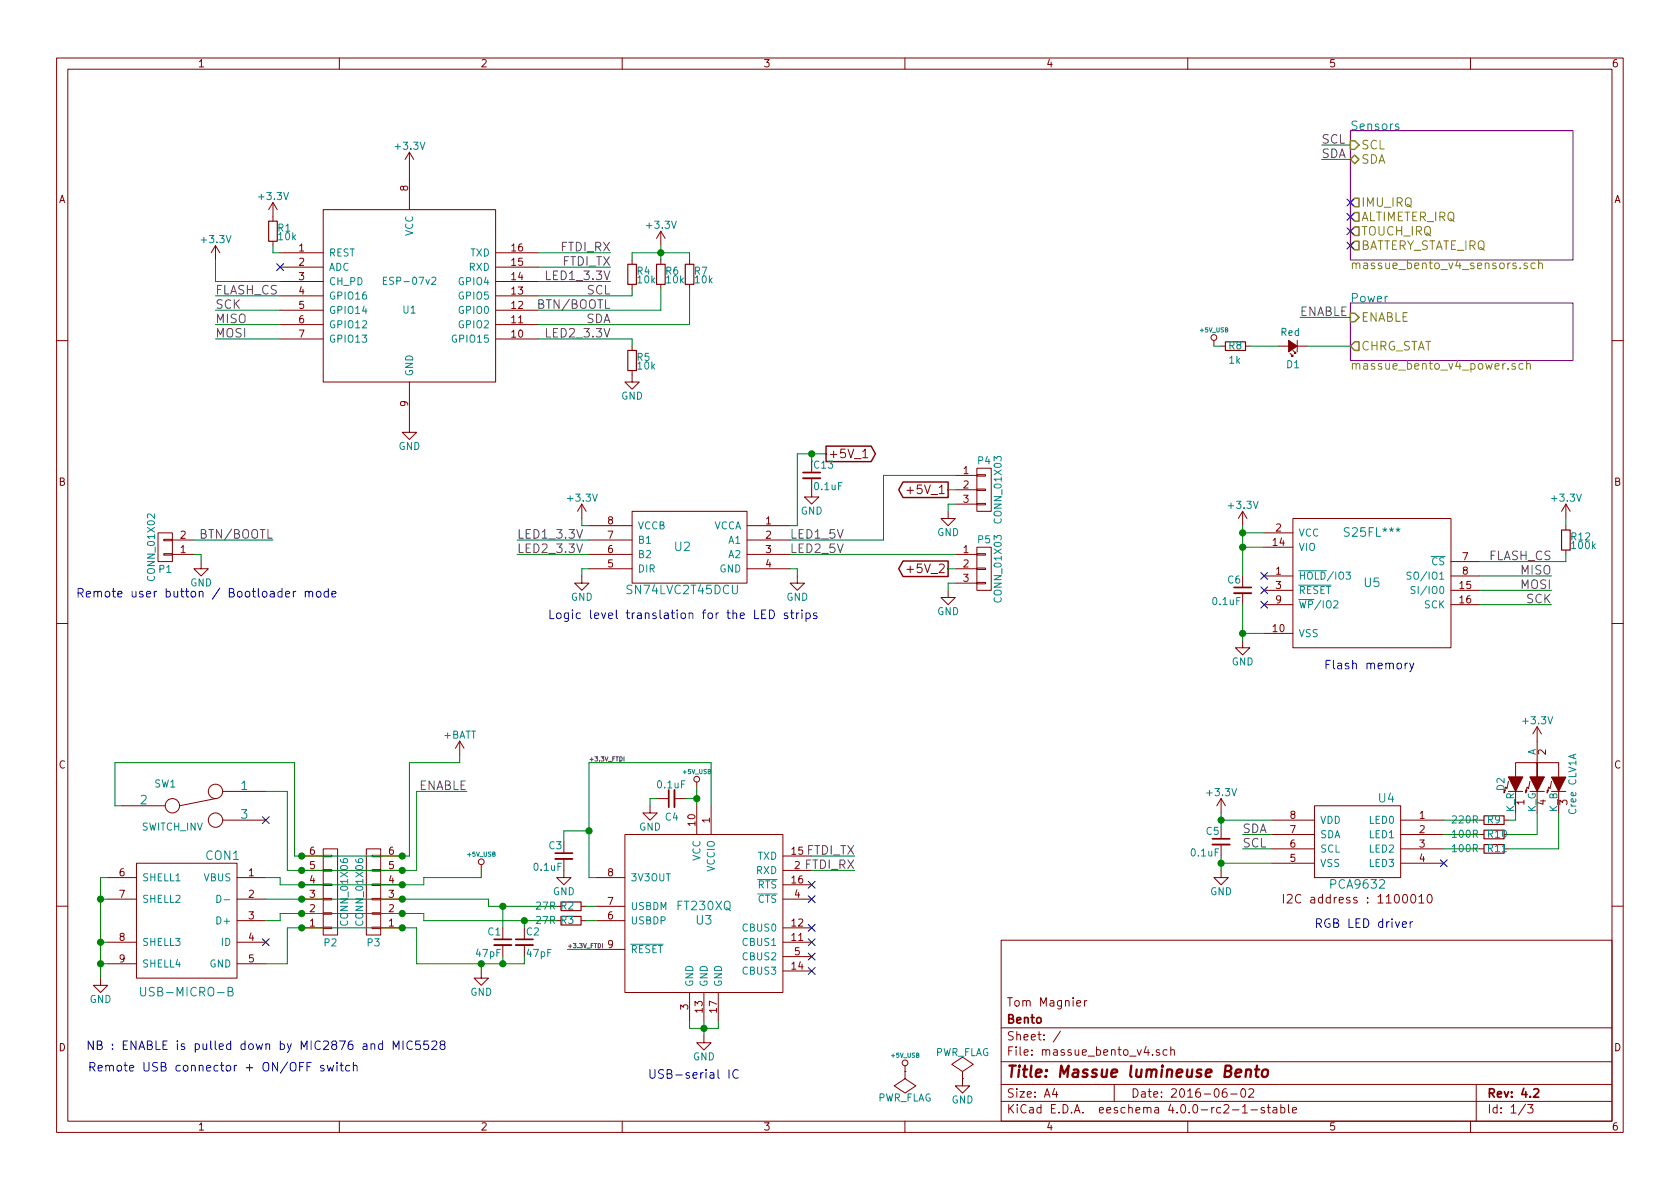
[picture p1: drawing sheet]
EESchema Schematic File Version 2
LIBS:power
LIBS:device
LIBS:transistors
LIBS:conn
LIBS:linear
LIBS:regul
LIBS:74xx
LIBS:cmos4000
LIBS:adc-dac
LIBS:memory
LIBS:xilinx
LIBS:microcontrollers
LIBS:dsp
LIBS:microchip
LIBS:analog_switches
LIBS:motorola
LIBS:texas
LIBS:intel
LIBS:audio
LIBS:interface
LIBS:digital-audio
LIBS:philips
LIBS:display
LIBS:cypress
LIBS:siliconi
LIBS:opto
LIBS:atmel
LIBS:contrib
LIBS:valves
LIBS:tom_kicad
LIBS:ESP8266
LIBS:massue_bento_v4-cache
EELAYER 25 0
EELAYER END
$Descr A4 11693 8268
encoding utf-8
Sheet 1 3
Title "Massue lumineuse Bento"
Date "2016-06-02"
Rev "4.2"
Comp "Bento"
Comment1 "Tom Magnier"
Comment2 ""
Comment3 ""
Comment4 ""
$EndDescr
$Comp
L ESP-07v2 U1
U 1 1
P 2850 2050
F 0 "U1" H 2850 1950 50  0000 C CNN
F 1 "ESP-07v2" H 2850 2150 50  0000 C CNN
F 2 "Tom:ESP-07v2" H 2850 2050 50  0001 C CNN
F 3 "" H 2850 2050 50  0001 C CNN
	1    2850 2050
	1    0    0    -1  
$EndComp
$Comp
L S25FL*** U5
U 1 1
P 9550 4050
F 0 "U5" H 9550 4050 60  0000 C CNN
F 1 "S25FL***" H 9550 4400 60  0000 C CNN
F 2 "Housings_SOIC:SOIC-16_7.5x10.3mm_Pitch1.27mm" H 9550 4050 60  0001 C CNN
F 3 "" H 9550 4050 60  0000 C CNN
	1    9550 4050
	1    0    0    -1  
$EndComp
$Comp
L USB-MICRO-B CON1
U 1 1
P 1300 6400
F 0 "CON1" H 1050 6850 60  0000 C CNN
F 1 "USB-MICRO-B" H 1300 5900 60  0000 C CNN
F 2 "Tom:MICRO_USB_B_MIDMOUNT_TH" H 1300 6400 60  0001 C CNN
F 3 "" H 1300 6400 60  0000 C CNN
	1    1300 6400
	-1   0    0    -1  
$EndComp
$Comp
L PCA9632 U4
U 1 1
P 9450 5850
F 0 "U4" H 9250 6150 60  0000 C CNN
F 1 "PCA9632" H 9450 5550 60  0000 C CNN
F 2 "Housings_SSOP:TSSOP-8_3x3mm_Pitch0.65mm" H 9450 5800 60  0001 C CNN
F 3 "" H 9450 5800 60  0000 C CNN
	1    9450 5850
	-1   0    0    -1  
$EndComp
Text Notes 9150 6450 0    60   ~ 0
RGB LED driver
$Comp
L CONN_01X02 P1
U 1 1
P 1150 3800
F 0 "P1" H 1150 3950 50  0000 C CNN
F 1 "CONN_01X02" V 1250 3800 50  0000 C CNN
F 2 "Socket_Strips:Socket_Strip_Straight_1x02" H 1150 3800 60  0001 C CNN
F 3 "" H 1150 3800 60  0000 C CNN
	1    1150 3800
	-1   0    0    1   
$EndComp
Text Notes 2350 4150 2    60   ~ 0
Remote user button / Bootloader mode
$Sheet
S 9400 900  1550 900 
U 56308EA6
F0 "Sensors" 60
F1 "massue_bento_v4_sensors.sch" 60
F2 "SCL" I L 9400 1000 60 
F3 "SDA" B L 9400 1100 60 
F4 "IMU_IRQ" O L 9400 1400 60 
F5 "ALTIMETER_IRQ" O L 9400 1500 60 
F6 "TOUCH_IRQ" O L 9400 1600 60 
F7 "BATTERY_STATE_IRQ" O L 9400 1700 60 
$EndSheet
$Sheet
S 9400 2100 1550 400 
U 5630901B
F0 "Power" 60
F1 "massue_bento_v4_power.sch" 60
F2 "CHRG_STAT" O L 9400 2400 60 
F3 "ENABLE" I L 9400 2200 60 
$EndSheet
$Comp
L +5V_USB #PWR01
U 1 1
P 3350 6050
F 0 "#PWR01" H 3350 6110 30  0001 C CNN
F 1 "+5V_USB" H 3350 6160 30  0000 C CNN
F 2 "" H 3350 6050 60  0000 C CNN
F 3 "" H 3350 6050 60  0000 C CNN
	1    3350 6050
	1    0    0    -1  
$EndComp
$Comp
L GND #PWR02
U 1 1
P 3350 6750
F 0 "#PWR02" H 3350 6500 50  0001 C CNN
F 1 "GND" H 3350 6600 50  0000 C CNN
F 2 "" H 3350 6750 60  0000 C CNN
F 3 "" H 3350 6750 60  0000 C CNN
	1    3350 6750
	1    0    0    -1  
$EndComp
$Comp
L GND #PWR03
U 1 1
P 700 6800
F 0 "#PWR03" H 700 6550 50  0001 C CNN
F 1 "GND" H 700 6650 50  0000 C CNN
F 2 "" H 700 6800 60  0000 C CNN
F 3 "" H 700 6800 60  0000 C CNN
	1    700  6800
	1    0    0    -1  
$EndComp
NoConn ~ 1850 6550
$Comp
L FT230XQ U3
U 1 1
P 4900 6350
F 0 "U3" H 4900 6300 60  0000 C CNN
F 1 "FT230XQ" H 4900 6400 60  0000 C CNN
F 2 "Housings_DFN_QFN:QFN-16-1EP_4x4mm_Pitch0.65mm" H 4900 6350 60  0001 C CNN
F 3 "" H 4900 6350 60  0000 C CNN
	1    4900 6350
	1    0    0    -1  
$EndComp
$Comp
L R_Small R2
U 1 1
P 3975 6300
F 0 "R2" V 3975 6225 50  0000 L CNN
F 1 "27R" V 3975 6050 50  0000 L CNN
F 2 "Resistors_SMD:R_0603" H 3975 6300 60  0001 C CNN
F 3 "" H 3975 6300 60  0000 C CNN
	1    3975 6300
	0    1    1    0   
$EndComp
$Comp
L R_Small R3
U 1 1
P 3975 6400
F 0 "R3" V 3975 6325 50  0000 L CNN
F 1 "27R" V 3975 6150 50  0000 L CNN
F 2 "Resistors_SMD:R_0603" H 3975 6400 60  0001 C CNN
F 3 "" H 3975 6400 60  0000 C CNN
	1    3975 6400
	0    1    1    0   
$EndComp
$Comp
L C_Small C2
U 1 1
P 3650 6550
F 0 "C2" H 3660 6620 50  0000 L CNN
F 1 "47pF" H 3660 6470 50  0000 L CNN
F 2 "Capacitors_SMD:C_0603" H 3650 6550 60  0001 C CNN
F 3 "" H 3650 6550 60  0000 C CNN
	1    3650 6550
	1    0    0    -1  
$EndComp
$Comp
L C_Small C1
U 1 1
P 3500 6550
F 0 "C1" H 3510 6620 50  0000 L CNN
F 1 "47pF" H 3510 6470 50  0000 L CNN
F 2 "Capacitors_SMD:C_0603" H 3500 6550 60  0001 C CNN
F 3 "" H 3500 6550 60  0000 C CNN
	1    3500 6550
	-1   0    0    -1  
$EndComp
$Comp
L +5V_USB #PWR04
U 1 1
P 4850 5475
F 0 "#PWR04" H 4850 5535 30  0001 C CNN
F 1 "+5V_USB" H 4850 5585 30  0000 C CNN
F 2 "" H 4850 5475 60  0000 C CNN
F 3 "" H 4850 5475 60  0000 C CNN
	1    4850 5475
	1    0    0    -1  
$EndComp
$Comp
L C_Small C4
U 1 1
P 4675 5550
F 0 "C4" V 4550 5500 50  0000 L CNN
F 1 "0.1uF" V 4775 5450 50  0000 L CNN
F 2 "Capacitors_SMD:C_0603" H 4675 5550 60  0001 C CNN
F 3 "" H 4675 5550 60  0000 C CNN
	1    4675 5550
	0    -1   -1   0   
$EndComp
$Comp
L GND #PWR05
U 1 1
P 4525 5600
F 0 "#PWR05" H 4525 5350 50  0001 C CNN
F 1 "GND" H 4525 5450 50  0000 C CNN
F 2 "" H 4525 5600 60  0000 C CNN
F 3 "" H 4525 5600 60  0000 C CNN
	1    4525 5600
	1    0    0    -1  
$EndComp
$Comp
L C_Small C3
U 1 1
P 3925 5950
F 0 "C3" H 3935 6020 50  0000 L CNN
F 1 "0.1uF" H 3935 5870 50  0000 L CNN
F 2 "Capacitors_SMD:C_0603" H 3925 5950 60  0001 C CNN
F 3 "" H 3925 5950 60  0000 C CNN
	1    3925 5950
	-1   0    0    -1  
$EndComp
$Comp
L GND #PWR06
U 1 1
P 3925 6050
F 0 "#PWR06" H 3925 5800 50  0001 C CNN
F 1 "GND" H 3925 5900 50  0000 C CNN
F 2 "" H 3925 6050 60  0000 C CNN
F 3 "" H 3925 6050 60  0000 C CNN
	1    3925 6050
	1    0    0    -1  
$EndComp
Text Label 3950 6600 0    30   ~ 0
+3.3V_FTDI
$Comp
L GND #PWR07
U 1 1
P 4900 7200
F 0 "#PWR07" H 4900 6950 50  0001 C CNN
F 1 "GND" H 4900 7050 50  0000 C CNN
F 2 "" H 4900 7200 60  0000 C CNN
F 3 "" H 4900 7200 60  0000 C CNN
	1    4900 7200
	1    0    0    -1  
$EndComp
NoConn ~ 5650 6150
NoConn ~ 5650 6250
NoConn ~ 5650 6450
NoConn ~ 5650 6550
NoConn ~ 5650 6650
NoConn ~ 5650 6750
Text Label 5950 5950 2    60   ~ 0
FTDI_TX
Text Label 5950 6050 2    60   ~ 0
FTDI_RX
Text Notes 5150 7500 2    60   ~ 0
USB-serial IC
Text Label 4100 5300 0    30   ~ 0
+3.3V_FTDI
Text Notes 9850 4650 2    60   ~ 0
Flash memory
NoConn ~ 8800 4100
Text Label 10800 3900 2    60   ~ 0
FLASH_CS
Text Label 10800 4100 2    60   ~ 0
MOSI
Text Label 10800 4000 2    60   ~ 0
MISO
NoConn ~ 8800 4200
NoConn ~ 8800 4000
Text Label 10800 4200 2    60   ~ 0
SCK
$Comp
L R_Small R12
U 1 1
P 10900 3750
F 0 "R12" H 10930 3770 50  0000 L CNN
F 1 "100k" H 10930 3710 50  0000 L CNN
F 2 "Resistors_SMD:R_0603" H 10900 3750 60  0001 C CNN
F 3 "" H 10900 3750 60  0000 C CNN
	1    10900 3750
	1    0    0    -1  
$EndComp
$Comp
L +3.3V #PWR08
U 1 1
P 10900 3600
F 0 "#PWR08" H 10900 3450 50  0001 C CNN
F 1 "+3.3V" H 10900 3740 50  0000 C CNN
F 2 "" H 10900 3600 60  0000 C CNN
F 3 "" H 10900 3600 60  0000 C CNN
	1    10900 3600
	1    0    0    -1  
$EndComp
$Comp
L +3.3V #PWR09
U 1 1
P 8650 3650
F 0 "#PWR09" H 8650 3500 50  0001 C CNN
F 1 "+3.3V" H 8650 3790 50  0000 C CNN
F 2 "" H 8650 3650 60  0000 C CNN
F 3 "" H 8650 3650 60  0000 C CNN
	1    8650 3650
	1    0    0    -1  
$EndComp
$Comp
L GND #PWR010
U 1 1
P 8650 4450
F 0 "#PWR010" H 8650 4200 50  0001 C CNN
F 1 "GND" H 8650 4300 50  0000 C CNN
F 2 "" H 8650 4450 60  0000 C CNN
F 3 "" H 8650 4450 60  0000 C CNN
	1    8650 4450
	1    0    0    -1  
$EndComp
$Comp
L C_Small C6
U 1 1
P 8650 4100
F 0 "C6" H 8660 4170 50  0000 L CNN
F 1 "0.1uF" H 8660 4020 50  0000 L CNN
F 2 "Capacitors_SMD:C_0603" H 8650 4100 60  0001 C CNN
F 3 "" H 8650 4100 60  0000 C CNN
	1    8650 4100
	-1   0    0    -1  
$EndComp
$Comp
L C_Small C5
U 1 1
P 8500 5850
F 0 "C5" H 8510 5920 50  0000 L CNN
F 1 "0.1uF" H 8510 5770 50  0000 L CNN
F 2 "Capacitors_SMD:C_0603" H 8500 5850 60  0001 C CNN
F 3 "" H 8500 5850 60  0000 C CNN
	1    8500 5850
	-1   0    0    -1  
$EndComp
$Comp
L +3.3V #PWR011
U 1 1
P 8500 5650
F 0 "#PWR011" H 8500 5500 50  0001 C CNN
F 1 "+3.3V" H 8500 5790 50  0000 C CNN
F 2 "" H 8500 5650 60  0000 C CNN
F 3 "" H 8500 5650 60  0000 C CNN
	1    8500 5650
	1    0    0    -1  
$EndComp
Text Label 8650 5800 0    60   ~ 0
SDA
Text Label 8650 5900 0    60   ~ 0
SCL
$Comp
L GND #PWR012
U 1 1
P 8500 6050
F 0 "#PWR012" H 8500 5800 50  0001 C CNN
F 1 "GND" H 8500 5900 50  0000 C CNN
F 2 "" H 8500 6050 60  0000 C CNN
F 3 "" H 8500 6050 60  0000 C CNN
	1    8500 6050
	1    0    0    -1  
$EndComp
$Comp
L +3.3V #PWR013
U 1 1
P 10700 5150
F 0 "#PWR013" H 10700 5000 50  0001 C CNN
F 1 "+3.3V" H 10700 5290 50  0000 C CNN
F 2 "" H 10700 5150 60  0000 C CNN
F 3 "" H 10700 5150 60  0000 C CNN
	1    10700 5150
	1    0    0    -1  
$EndComp
$Comp
L R_Small R9
U 1 1
P 10400 5700
F 0 "R9" V 10400 5650 50  0000 L CNN
F 1 "220R" V 10400 5400 50  0000 L CNN
F 2 "Resistors_SMD:R_0603" H 10400 5700 60  0001 C CNN
F 3 "" H 10400 5700 60  0000 C CNN
	1    10400 5700
	0    1    1    0   
$EndComp
$Comp
L R_Small R10
U 1 1
P 10400 5800
F 0 "R10" V 10400 5750 50  0000 L CNN
F 1 "100R" V 10400 5500 50  0000 L CNN
F 2 "Resistors_SMD:R_0603" H 10400 5800 60  0001 C CNN
F 3 "" H 10400 5800 60  0000 C CNN
	1    10400 5800
	0    1    1    0   
$EndComp
$Comp
L R_Small R11
U 1 1
P 10400 5900
F 0 "R11" V 10400 5850 50  0000 L CNN
F 1 "100R" V 10400 5600 50  0000 L CNN
F 2 "Resistors_SMD:R_0603" H 10400 5900 60  0001 C CNN
F 3 "" H 10400 5900 60  0000 C CNN
	1    10400 5900
	0    1    1    0   
$EndComp
NoConn ~ 10050 6000
Text Label 9200 1100 0    60   ~ 0
SDA
Text Label 9200 1000 0    60   ~ 0
SCL
$Comp
L +BATT #PWR014
U 1 1
P 3200 5250
F 0 "#PWR014" H 3200 5100 50  0001 C CNN
F 1 "+BATT" H 3200 5390 50  0000 C CNN
F 2 "" H 3200 5250 60  0000 C CNN
F 3 "" H 3200 5250 60  0000 C CNN
	1    3200 5250
	1    0    0    -1  
$EndComp
$Comp
L Led_Small D1
U 1 1
P 9000 2400
F 0 "D1" H 8950 2525 50  0000 L CNN
F 1 "Red" H 8950 2300 50  0000 L CNN
F 2 "LEDs:LED-0603" V 9000 2400 60  0001 C CNN
F 3 "" V 9000 2400 60  0000 C CNN
	1    9000 2400
	-1   0    0    1   
$EndComp
$Comp
L R_Small R8
U 1 1
P 8600 2400
F 0 "R8" V 8600 2350 50  0000 L CNN
F 1 "1k" V 8700 2350 50  0000 L CNN
F 2 "Resistors_SMD:R_0603" H 8600 2400 60  0001 C CNN
F 3 "" H 8600 2400 60  0000 C CNN
	1    8600 2400
	0    1    1    0   
$EndComp
$Comp
L +5V_USB #PWR015
U 1 1
P 8450 2400
F 0 "#PWR015" H 8450 2460 30  0001 C CNN
F 1 "+5V_USB" H 8450 2510 30  0000 C CNN
F 2 "" H 8450 2400 60  0000 C CNN
F 3 "" H 8450 2400 60  0000 C CNN
	1    8450 2400
	1    0    0    -1  
$EndComp
Text Label 9050 2200 0    60   ~ 0
ENABLE
$Comp
L SWITCH_INV SW1
U 1 1
P 1350 5600
F 0 "SW1" H 1150 5750 50  0000 C CNN
F 1 "SWITCH_INV" H 1200 5450 50  0000 C CNN
F 2 "Tom:SPDT_MINI_SLIDE_SWITCH" H 1350 5600 60  0001 C CNN
F 3 "" H 1350 5600 60  0000 C CNN
	1    1350 5600
	1    0    0    -1  
$EndComp
NoConn ~ 1850 5700
$Comp
L CONN_01X06 P2
U 1 1
P 2300 6200
F 0 "P2" H 2300 6550 50  0000 C CNN
F 1 "CONN_01X06" V 2400 6200 50  0000 C CNN
F 2 "Tom:MOLEX_90325-0006" H 2300 6200 60  0001 C CNN
F 3 "" H 2300 6200 60  0000 C CNN
	1    2300 6200
	1    0    0    1   
$EndComp
$Comp
L CONN_01X06 P3
U 1 1
P 2600 6200
F 0 "P3" H 2600 6550 50  0000 C CNN
F 1 "CONN_01X06" V 2700 6200 50  0000 C CNN
F 2 "Tom:MOLEX_90325-0006" H 2600 6200 60  0001 C CNN
F 3 "" H 2600 6200 60  0000 C CNN
	1    2600 6200
	-1   0    0    1   
$EndComp
Text Label 3250 5500 2    60   ~ 0
ENABLE
$Comp
L SN74LVC2T45 U2
U 1 1
P 4750 3800
F 0 "U2" H 4750 3800 60  0000 C CNN
F 1 "SN74LVC2T45DCU" H 4750 3500 60  0000 C CNN
F 2 "Tom:VSSOP-8" H 4750 3700 60  0001 C CNN
F 3 "" H 4750 3700 60  0000 C CNN
	1    4750 3800
	-1   0    0    -1  
$EndComp
$Comp
L GND #PWR016
U 1 1
P 4050 4000
F 0 "#PWR016" H 4050 3750 50  0001 C CNN
F 1 "GND" H 4050 3850 50  0000 C CNN
F 2 "" H 4050 4000 60  0000 C CNN
F 3 "" H 4050 4000 60  0000 C CNN
	1    4050 4000
	1    0    0    -1  
$EndComp
$Comp
L GND #PWR017
U 1 1
P 5550 4000
F 0 "#PWR017" H 5550 3750 50  0001 C CNN
F 1 "GND" H 5550 3850 50  0000 C CNN
F 2 "" H 5550 4000 60  0000 C CNN
F 3 "" H 5550 4000 60  0000 C CNN
	1    5550 4000
	1    0    0    -1  
$EndComp
$Comp
L +3.3V #PWR018
U 1 1
P 4050 3600
F 0 "#PWR018" H 4050 3450 50  0001 C CNN
F 1 "+3.3V" H 4050 3740 50  0000 C CNN
F 2 "" H 4050 3600 60  0000 C CNN
F 3 "" H 4050 3600 60  0000 C CNN
	1    4050 3600
	1    0    0    -1  
$EndComp
Text GLabel 5750 3150 2    60   Output ~ 0
+5V_1
NoConn ~ 9400 1400
NoConn ~ 9400 1500
NoConn ~ 9400 1600
NoConn ~ 9400 1700
$Comp
L +3.3V #PWR019
U 1 1
P 1500 1800
F 0 "#PWR019" H 1500 1650 50  0001 C CNN
F 1 "+3.3V" H 1500 1940 50  0000 C CNN
F 2 "" H 1500 1800 60  0000 C CNN
F 3 "" H 1500 1800 60  0000 C CNN
	1    1500 1800
	1    0    0    -1  
$EndComp
Text Label 1500 2150 0    60   ~ 0
SCK
Text Label 1500 2250 0    60   ~ 0
MISO
Text Label 1500 2350 0    60   ~ 0
MOSI
$Comp
L +3.3V #PWR020
U 1 1
P 2850 1150
F 0 "#PWR020" H 2850 1000 50  0001 C CNN
F 1 "+3.3V" H 2850 1290 50  0000 C CNN
F 2 "" H 2850 1150 60  0000 C CNN
F 3 "" H 2850 1150 60  0000 C CNN
	1    2850 1150
	1    0    0    -1  
$EndComp
$Comp
L GND #PWR021
U 1 1
P 2850 2950
F 0 "#PWR021" H 2850 2700 50  0001 C CNN
F 1 "GND" H 2850 2800 50  0000 C CNN
F 2 "" H 2850 2950 60  0000 C CNN
F 3 "" H 2850 2950 60  0000 C CNN
	1    2850 2950
	1    0    0    -1  
$EndComp
Text Label 4250 2150 2    60   ~ 0
BTN/BOOTL
Text Label 4250 1750 2    60   ~ 0
FTDI_RX
Text Label 4250 1850 2    60   ~ 0
FTDI_TX
$Comp
L GND #PWR022
U 1 1
P 1400 3900
F 0 "#PWR022" H 1400 3650 50  0001 C CNN
F 1 "GND" H 1400 3750 50  0000 C CNN
F 2 "" H 1400 3900 60  0000 C CNN
F 3 "" H 1400 3900 60  0000 C CNN
	1    1400 3900
	1    0    0    -1  
$EndComp
Text Label 1900 3750 2    60   ~ 0
BTN/BOOTL
$Comp
L R_Small R6
U 1 1
P 4600 1900
F 0 "R6" H 4630 1920 50  0000 L CNN
F 1 "10k" H 4630 1860 50  0000 L CNN
F 2 "Resistors_SMD:R_0603" H 4600 1900 60  0001 C CNN
F 3 "" H 4600 1900 60  0000 C CNN
	1    4600 1900
	1    0    0    -1  
$EndComp
$Comp
L R_Small R7
U 1 1
P 4800 1900
F 0 "R7" H 4830 1920 50  0000 L CNN
F 1 "10k" H 4830 1860 50  0000 L CNN
F 2 "Resistors_SMD:R_0603" H 4800 1900 60  0001 C CNN
F 3 "" H 4800 1900 60  0000 C CNN
	1    4800 1900
	1    0    0    -1  
$EndComp
Text Label 4250 2250 2    60   ~ 0
SDA
$Comp
L +3.3V #PWR023
U 1 1
P 4600 1700
F 0 "#PWR023" H 4600 1550 50  0001 C CNN
F 1 "+3.3V" H 4600 1840 50  0000 C CNN
F 2 "" H 4600 1700 60  0000 C CNN
F 3 "" H 4600 1700 60  0000 C CNN
	1    4600 1700
	1    0    0    -1  
$EndComp
Text Label 4250 2050 2    60   ~ 0
SCL
$Comp
L R_Small R1
U 1 1
P 1900 1600
F 0 "R1" H 1930 1620 50  0000 L CNN
F 1 "10k" H 1930 1560 50  0000 L CNN
F 2 "Resistors_SMD:R_0603" H 1900 1600 60  0001 C CNN
F 3 "" H 1900 1600 60  0000 C CNN
	1    1900 1600
	1    0    0    -1  
$EndComp
$Comp
L +3.3V #PWR024
U 1 1
P 1900 1500
F 0 "#PWR024" H 1900 1350 50  0001 C CNN
F 1 "+3.3V" H 1900 1640 50  0000 C CNN
F 2 "" H 1900 1500 60  0000 C CNN
F 3 "" H 1900 1500 60  0000 C CNN
	1    1900 1500
	1    0    0    -1  
$EndComp
$Comp
L R_Small R5
U 1 1
P 4400 2500
F 0 "R5" H 4430 2520 50  0000 L CNN
F 1 "10k" H 4430 2460 50  0000 L CNN
F 2 "Resistors_SMD:R_0603" H 4400 2500 60  0001 C CNN
F 3 "" H 4400 2500 60  0000 C CNN
	1    4400 2500
	1    0    0    -1  
$EndComp
$Comp
L GND #PWR025
U 1 1
P 4400 2600
F 0 "#PWR025" H 4400 2350 50  0001 C CNN
F 1 "GND" H 4400 2450 50  0000 C CNN
F 2 "" H 4400 2600 60  0000 C CNN
F 3 "" H 4400 2600 60  0000 C CNN
	1    4400 2600
	1    0    0    -1  
$EndComp
Text Label 1500 2050 0    60   ~ 0
FLASH_CS
NoConn ~ 1950 1850
$Comp
L R_Small R4
U 1 1
P 4400 1900
F 0 "R4" H 4430 1920 50  0000 L CNN
F 1 "10k" H 4430 1860 50  0000 L CNN
F 2 "Resistors_SMD:R_0603" H 4400 1900 60  0001 C CNN
F 3 "" H 4400 1900 60  0000 C CNN
	1    4400 1900
	1    0    0    -1  
$EndComp
Text Label 4250 1950 2    60   ~ 0
LED1_3.3V
Text Label 4250 2350 2    60   ~ 0
LED2_3.3V
Text Notes 5700 4300 2    60   ~ 0
Logic level translation for the LED strips
Text Label 3600 3750 0    60   ~ 0
LED1_3.3V
Text Label 3600 3850 0    60   ~ 0
LED2_3.3V
$Comp
L CONN_01X03 P4
U 1 1
P 6850 3400
F 0 "P4" H 6850 3600 50  0000 C CNN
F 1 "CONN_01X03" V 6950 3400 50  0000 C CNN
F 2 "Tom:Conn_1x03_1-8mmDrill" H 6850 3400 60  0001 C CNN
F 3 "" H 6850 3400 60  0000 C CNN
	1    6850 3400
	1    0    0    -1  
$EndComp
$Comp
L CONN_01X03 P5
U 1 1
P 6850 3950
F 0 "P5" H 6850 4150 50  0000 C CNN
F 1 "CONN_01X03" V 6950 3950 50  0000 C CNN
F 2 "Tom:Conn_1x03_1-8mmDrill" H 6850 3950 60  0001 C CNN
F 3 "" H 6850 3950 60  0000 C CNN
	1    6850 3950
	1    0    0    -1  
$EndComp
$Comp
L GND #PWR026
U 1 1
P 6600 3550
F 0 "#PWR026" H 6600 3300 50  0001 C CNN
F 1 "GND" H 6600 3400 50  0000 C CNN
F 2 "" H 6600 3550 60  0000 C CNN
F 3 "" H 6600 3550 60  0000 C CNN
	1    6600 3550
	1    0    0    -1  
$EndComp
$Comp
L GND #PWR027
U 1 1
P 6600 4100
F 0 "#PWR027" H 6600 3850 50  0001 C CNN
F 1 "GND" H 6600 3950 50  0000 C CNN
F 2 "" H 6600 4100 60  0000 C CNN
F 3 "" H 6600 4100 60  0000 C CNN
	1    6600 4100
	1    0    0    -1  
$EndComp
Text Label 5500 3750 0    60   ~ 0
LED1_5V
Text Label 5500 3850 0    60   ~ 0
LED2_5V
Text GLabel 6600 3400 0    60   Output ~ 0
+5V_1
Text GLabel 6600 3950 0    60   Output ~ 0
+5V_2
Text Notes 2500 7450 2    60   ~ 0
Remote USB connector + ON/OFF switch
$Comp
L PWR_FLAG #FLG028
U 1 1
P 6700 7500
F 0 "#FLG028" H 6700 7595 50  0001 C CNN
F 1 "PWR_FLAG" H 6700 7680 50  0000 C CNN
F 2 "" H 6700 7500 60  0000 C CNN
F 3 "" H 6700 7500 60  0000 C CNN
	1    6700 7500
	1    0    0    -1  
$EndComp
$Comp
L GND #PWR029
U 1 1
P 6700 7500
F 0 "#PWR029" H 6700 7250 50  0001 C CNN
F 1 "GND" H 6700 7350 50  0000 C CNN
F 2 "" H 6700 7500 60  0000 C CNN
F 3 "" H 6700 7500 60  0000 C CNN
	1    6700 7500
	1    0    0    -1  
$EndComp
$Comp
L PWR_FLAG #FLG030
U 1 1
P 6300 7450
F 0 "#FLG030" H 6300 7545 50  0001 C CNN
F 1 "PWR_FLAG" H 6300 7630 50  0000 C CNN
F 2 "" H 6300 7450 60  0000 C CNN
F 3 "" H 6300 7450 60  0000 C CNN
	1    6300 7450
	-1   0    0    1   
$EndComp
$Comp
L +5V_USB #PWR031
U 1 1
P 6300 7450
F 0 "#PWR031" H 6300 7510 30  0001 C CNN
F 1 "+5V_USB" H 6300 7560 30  0000 C CNN
F 2 "" H 6300 7450 60  0000 C CNN
F 3 "" H 6300 7450 60  0000 C CNN
	1    6300 7450
	1    0    0    -1  
$EndComp
Wire Wire Line
	2950 6100 3350 6100
Wire Wire Line
	3350 6100 3350 6050
Wire Wire Line
	2900 6700 3650 6700
Wire Wire Line
	3350 6700 3350 6750
Wire Wire Line
	700  6100 700  6800
Wire Wire Line
	700  6100 750  6100
Wire Wire Line
	700  6250 750  6250
Connection ~ 700  6250
Wire Wire Line
	700  6550 750  6550
Connection ~ 700  6550
Wire Wire Line
	700  6700 750  6700
Connection ~ 700  6700
Wire Wire Line
	2950 6400 3875 6400
Wire Wire Line
	4075 6400 4150 6400
Wire Wire Line
	4150 6300 4075 6300
Wire Wire Line
	3400 6300 3875 6300
Wire Wire Line
	3400 6250 3400 6300
Wire Wire Line
	1850 6250 3400 6250
Wire Wire Line
	3500 6300 3500 6450
Connection ~ 3500 6300
Wire Wire Line
	3650 6400 3650 6450
Connection ~ 3650 6400
Wire Wire Line
	3500 6700 3500 6650
Connection ~ 3350 6700
Wire Wire Line
	3650 6700 3650 6650
Connection ~ 3500 6700
Wire Wire Line
	4525 5600 4525 5550
Wire Wire Line
	4525 5550 4575 5550
Wire Wire Line
	4775 5550 4850 5550
Wire Wire Line
	4850 5475 4850 5600
Connection ~ 4850 5550
Wire Wire Line
	4100 6100 4150 6100
Wire Wire Line
	3925 5850 3925 5775
Wire Wire Line
	3925 5775 4100 5775
Connection ~ 4100 5775
Wire Wire Line
	3950 6600 4150 6600
Wire Wire Line
	4800 7100 4800 7150
Wire Wire Line
	4800 7150 5000 7150
Wire Wire Line
	4900 7100 4900 7200
Connection ~ 4900 7150
Wire Wire Line
	5000 7150 5000 7100
Wire Wire Line
	5650 5950 5950 5950
Wire Wire Line
	5650 6050 5950 6050
Wire Wire Line
	4100 5300 4100 6100
Wire Wire Line
	4100 5300 4950 5300
Wire Wire Line
	4950 5300 4950 5600
Wire Wire Line
	10300 3900 10900 3900
Wire Wire Line
	10300 4000 10800 4000
Wire Wire Line
	10300 4100 10800 4100
Wire Wire Line
	10300 4200 10800 4200
Wire Wire Line
	10900 3900 10900 3850
Wire Wire Line
	10900 3650 10900 3600
Wire Wire Line
	8650 3650 8650 4000
Wire Wire Line
	8650 3700 8800 3700
Wire Wire Line
	8650 3800 8800 3800
Connection ~ 8650 3700
Wire Wire Line
	8650 4200 8650 4450
Wire Wire Line
	8650 4400 8800 4400
Connection ~ 8650 3800
Connection ~ 8650 4400
Wire Wire Line
	8650 5900 8850 5900
Wire Wire Line
	8650 5800 8850 5800
Wire Wire Line
	8500 5650 8500 5750
Wire Wire Line
	8500 5700 8850 5700
Connection ~ 8500 5700
Wire Wire Line
	8500 5950 8500 6050
Wire Wire Line
	8500 6000 8850 6000
Connection ~ 8500 6000
Wire Wire Line
	10050 5700 10300 5700
Wire Wire Line
	10050 5800 10300 5800
Wire Wire Line
	10050 5900 10300 5900
Wire Wire Line
	10500 5700 10550 5700
Wire Wire Line
	10550 5700 10550 5650
Wire Wire Line
	10500 5800 10700 5800
Wire Wire Line
	10700 5800 10700 5650
Wire Wire Line
	10500 5900 10850 5900
Wire Wire Line
	10850 5900 10850 5650
Wire Wire Line
	9200 1000 9400 1000
Wire Wire Line
	9200 1100 9400 1100
Wire Wire Line
	800  5300 800  5600
Wire Wire Line
	800  5600 850  5600
Wire Wire Line
	9050 2200 9400 2200
Wire Wire Line
	9100 2400 9400 2400
Wire Wire Line
	8700 2400 8900 2400
Wire Wire Line
	8450 2400 8500 2400
Wire Wire Line
	800  5300 2050 5300
Wire Wire Line
	1850 6700 2000 6700
Wire Wire Line
	2000 6700 2000 6450
Wire Wire Line
	2000 6450 2900 6450
Wire Wire Line
	1850 6400 1950 6400
Wire Wire Line
	1950 6400 1950 6350
Wire Wire Line
	1950 6350 2950 6350
Wire Wire Line
	1850 6100 1950 6100
Wire Wire Line
	1950 6100 1950 6150
Wire Wire Line
	1950 6150 2950 6150
Wire Wire Line
	1850 5500 2000 5500
Wire Wire Line
	2000 5500 2000 6050
Wire Wire Line
	2000 6050 2900 6050
Wire Wire Line
	2050 5300 2050 5950
Wire Wire Line
	2050 5950 2850 5950
Connection ~ 2100 5950
Connection ~ 2100 6050
Connection ~ 2100 6150
Connection ~ 2100 6250
Connection ~ 2100 6350
Connection ~ 2100 6450
Wire Wire Line
	2900 6450 2900 6700
Connection ~ 2800 6450
Wire Wire Line
	2950 6350 2950 6400
Connection ~ 2800 6350
Connection ~ 2800 6250
Wire Wire Line
	2950 6150 2950 6100
Connection ~ 2800 6150
Wire Wire Line
	2900 6050 2900 5500
Wire Wire Line
	2900 5500 3250 5500
Connection ~ 2800 6050
Wire Wire Line
	2850 5950 2850 5300
Wire Wire Line
	2850 5300 3200 5300
Wire Wire Line
	3200 5300 3200 5250
Connection ~ 2800 5950
Wire Wire Line
	4050 4000 4050 3950
Wire Wire Line
	4050 3950 4100 3950
Wire Wire Line
	5500 3950 5550 3950
Wire Wire Line
	5550 3950 5550 4000
Wire Wire Line
	4050 3600 4050 3650
Wire Wire Line
	4050 3650 4100 3650
Wire Wire Line
	1950 1950 1500 1950
Wire Wire Line
	1500 1950 1500 1800
Wire Wire Line
	1950 2150 1500 2150
Wire Wire Line
	1950 2250 1500 2250
Wire Wire Line
	1950 2350 1500 2350
Wire Wire Line
	3750 2150 4600 2150
Wire Wire Line
	3750 1750 4250 1750
Wire Wire Line
	3750 1850 4250 1850
Wire Wire Line
	3750 2250 4800 2250
Wire Wire Line
	1350 3850 1400 3850
Wire Wire Line
	1400 3850 1400 3900
Wire Wire Line
	1900 3750 1350 3750
Wire Wire Line
	4600 1700 4600 1800
Wire Wire Line
	4400 1750 4800 1750
Wire Wire Line
	4800 1750 4800 1800
Connection ~ 4600 1750
Wire Wire Line
	1900 1700 1900 1750
Wire Wire Line
	1900 1750 1950 1750
Wire Wire Line
	3750 2350 4400 2350
Wire Wire Line
	4400 2350 4400 2400
Wire Wire Line
	1950 2050 1500 2050
Wire Wire Line
	3750 2050 4400 2050
Wire Wire Line
	4400 1800 4400 1750
Wire Wire Line
	4400 2050 4400 2000
Wire Wire Line
	4600 2150 4600 2000
Wire Wire Line
	4800 2250 4800 2000
Wire Wire Line
	3750 1950 4250 1950
Wire Wire Line
	3600 3850 4100 3850
Wire Wire Line
	3600 3750 4100 3750
Wire Wire Line
	5500 3750 6150 3750
Wire Wire Line
	6150 3750 6150 3300
Wire Wire Line
	6150 3300 6650 3300
Wire Wire Line
	5500 3850 6650 3850
Wire Wire Line
	6600 3550 6600 3500
Wire Wire Line
	6600 3500 6650 3500
Wire Wire Line
	6600 4100 6600 4050
Wire Wire Line
	6600 4050 6650 4050
Wire Wire Line
	6600 3400 6650 3400
Wire Wire Line
	6600 3950 6650 3950
Text Notes 600  7300 0    60   ~ 0
NB : ENABLE is pulled down by MIC2876 and MIC5528
$Comp
L RGB_LED_CLV1A D2
U 1 1
P 10700 5450
F 0 "D2" H 10650 5700 50  0000 L CNN
F 1 "Cree CLV1A" H 10700 5200 50  0000 C CNN
F 2 "Tom:PLCC-4" H 10700 5400 60  0001 C CNN
F 3 "" H 10700 5400 60  0000 C CNN
	1    10700 5450
	0    -1   1    0   
$EndComp
$Comp
L C_Small C13
U 1 1
P 5650 3300
F 0 "C13" H 5660 3370 50  0000 L CNN
F 1 "0.1uF" H 5660 3220 50  0000 L CNN
F 2 "Capacitors_SMD:C_0603" H 5650 3300 60  0001 C CNN
F 3 "" H 5650 3300 60  0000 C CNN
	1    5650 3300
	1    0    0    -1  
$EndComp
$Comp
L GND #PWR032
U 1 1
P 5650 3400
F 0 "#PWR032" H 5650 3150 50  0001 C CNN
F 1 "GND" H 5650 3250 50  0000 C CNN
F 2 "" H 5650 3400 60  0000 C CNN
F 3 "" H 5650 3400 60  0000 C CNN
	1    5650 3400
	1    0    0    -1  
$EndComp
Wire Wire Line
	5550 3150 5750 3150
Wire Wire Line
	5650 3200 5650 3200
Wire Wire Line
	5550 3150 5550 3650
Wire Wire Line
	5550 3650 5500 3650
Wire Wire Line
	5650 3150 5650 3200
Connection ~ 5650 3150
$EndSCHEMATC
